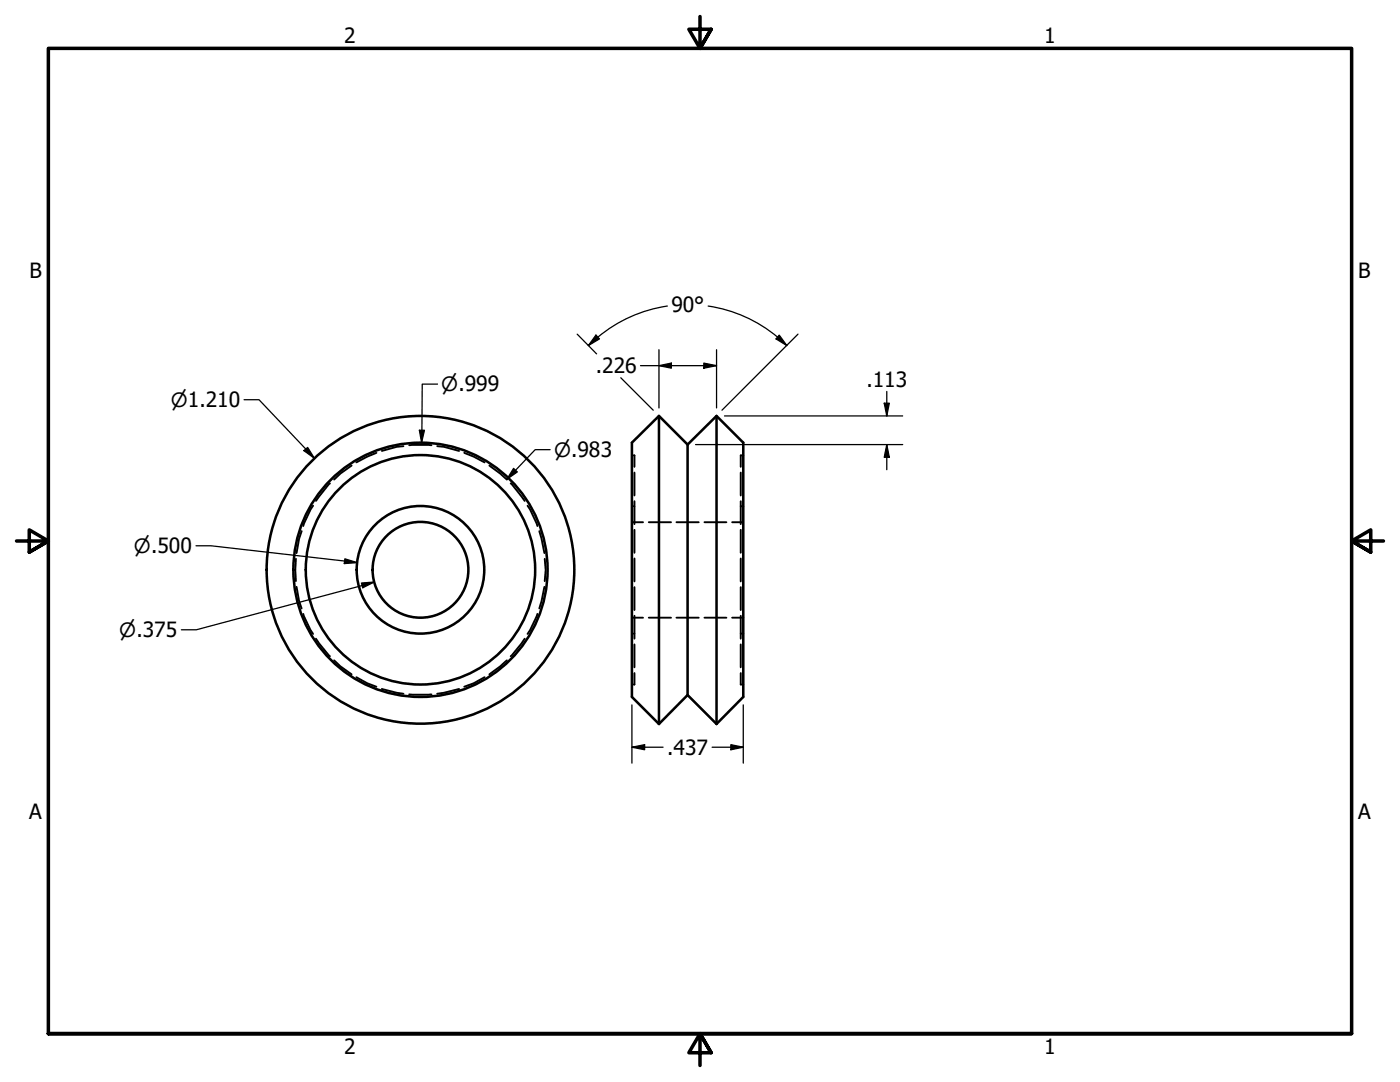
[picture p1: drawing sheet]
<svg xmlns="http://www.w3.org/2000/svg" width="279mm" height="216mm" viewBox="0 0 279 216" stroke-linecap="round" stroke-linejoin="round" font-family="sans-serif">
<!-- layer: Hidden (ANSI) -->
<g fill="none" stroke="#000" stroke-width=".38">
<path d="M65.8 96.5l-2.7 3.4M70.2 92.9l-2.3 1.6-1.2 1.2M75.1 90.4l-1.8 .7-2.2 1.2M80.5 89l-1.3 .2-3 .8M81.7 88.8h4.4M87.2 89l1.4 .2 3 .8M92.6 90.4l2 .7 2.1 1.2M97.7 92.9l2.1 1.6 1.4 1.2M101.9 96.5l2.8 3.4M126.1 90.9h.2M126.5 90.9h.1v2.3M126.6 94.3v4.6"/>
<path d="M147.8 94.3v4.6M148 90.9h-.2v2.3M148.1 90.9h.2M59.1 111.5l-.2 2.2 .2 2.3M59.2 117.1l.5 2.9 .5 1.4M60.2 106l-.5 1.5-.5 2.9M62.5 100.9l-.5 .8-1.5 3.3M105.3 100.9l.5 .8 1.5 3.3M107.6 106l1 4.4M108.6 117.1l-1 4.3M108.7 111.5l.2 2.2-.2 2.3M126.1 101h.2"/>
<path d="M126.1 104.2h2.2M126.5 101h.1M126.6 100v4.6M126.6 105.7v4.6M126.6 111.4v4.6M126.6 117.2v4.5M129.5 104.2h4.4M135 104.2h4.4M140.6 104.2h4.4M146.1 104.2h2.2M147.8 100v4.6M147.8 105.7v4.6"/>
<path d="M147.8 111.4v4.6M147.8 117.2v4.5M147.8 101h.2M148.1 101h.2M60.5 122.5l1.5 3.2 .5 .8M63.1 127.4l2.7 3.5M66.7 131.8l1.2 1.2 2.3 1.6M71.1 135.1l2.2 1.2 1.8 .7M76.2 137.5l3 .7 1.3 .2M81.7 138.6h4.4M91.6 137.5l-4.4 .9M96.7 135.1l-2.1 1.2-2 .7"/>
<path d="M101.2 131.8l-1.4 1.2-2.1 1.6M104.7 127.4l-2.8 3.5M107.3 122.5l-1.5 3.2-.5 .8M126.1 126.4h.2M126.1 136.6h.2M126.1 123.3h2.2M126.5 126.4h.1M126.6 122.9v4.5M126.6 128.6v4.6M126.6 134.3v2.3h-.1M129.5 123.3h4.4M135 123.3h4.4"/>
<path d="M140.6 123.3h4.4M146.1 123.3h2.2M147.8 122.9v4.5M147.8 128.6v4.6M147.8 134.3v2.3h.2M147.8 126.4h.2M148.1 126.4h.2M148.1 136.6h.2"/>
</g>
<!-- layer: Visible (ANSI) -->
<g fill="none" stroke="#000" stroke-width=".51">
<path d="M131.5 83v61.5M137.2 88.7l5.8-5.7 5.3 5.3v50.8l-5.3 5.4M137.2 88.7l-5.7-5.7-5.4 5.3v50.8l5.4 5.4M137.2 88.7v50M143 83v61.5M131.5 144.5l5.7-5.8 5.8 5.8"/>
<circle cx="83.9" cy="113.7" r="9.6"/>
<circle cx="83.9" cy="113.7" r="12.7"/>
<circle cx="83.9" cy="113.7" r="22.9"/>
<circle cx="83.9" cy="113.7" r="25.4"/>
<circle cx="83.9" cy="113.7" r="30.7"/>
</g>
<!-- layer: Border (ANSI) -->
<path d="M139.7 3.3v6.4l-2.2-3.9h4.4l-2.2 3.9 2.2-3.9M3.3 107.9h6.4l-3.9-2.2v4.5l3.9-2.3-3.9 2.3M276.1 107.9h-6.4l3.9-2.2v4.5l-3.9-2.3 3.9 2.3M9.7 206.2v-196.5h260v196.5h-260h260M141.9 210.1l-2.2-3.9 2.2 3.9h-4.4l2.2-3.9v6.4" fill="none" stroke="#000" stroke-width=".7"/>
<!-- layer: Dimension (ANSI) -->
<g fill="none" stroke="#000" stroke-width=".25">
<path d="M48.7 79.8h3l11 11.6M87.3 76.6h-3l-.2 11.7M115.2 66.7l3.9 3.9M118.9 66.9l.7 .7-2.2 1.4zM119.3 67.2l-1.9 1.8M123.9 75.4l6.5 6.5M127.8 73h15.2M131.5 73l2.5-.5v1zM131.5 69.8v11.6M133.2 61.1a28 28 0 0 0-13.9 6.2M140.5 72.5l2.5 .5-2.5 .5zM141.3 61.1a28 28 0 0 1 15.7 7.9"/>
<path d="M143 69.8v11.6M155.5 66.9l1.5 2.1-2.1-1.4zM159.3 66.7l-15.2 15.2M177 78.1v4.9M60.6 89.9l.8-.6 1.3 2.1zM83.7 85.9h1l-.6 2.4zM102.5 93.5l.8 .7-2.1 1.4zM109.8 89.7h-3l-5.6 5.9M138.8 88.7h41.3M144.6 83h35.5M176.5 80.5h1l-.5 2.5zM177 88.7l.5 2.5h-1z"/>
<path d="M177 88.7v5M39.1 108.9h3l29.2 3.4M68.8 111.5l2.5 .8-2.6 .2zM72.1 116.3l2.6-.2-2.3 1.2zM74.7 116.1l-35.5 9.6h-3M126.1 149.1l2.6-.5v1zM126.1 149.1h6.2M126.1 140.7v11.6M142.1 149.1h6.2M145.9 148.6l2.4 .5-2.4 .5zM148.3 140.7v11.6"/>
</g>
<g fill="#000">
<path d="M118.9 66.9l.7 .7-2.2 1.4z" fill-rule="evenodd"/>
<path d="M131.5 73l2.5-.5v1z" fill-rule="evenodd"/>
<path d="M140.5 72.5l2.5 .5-2.5 .5z" fill-rule="evenodd"/>
<path d="M155.5 66.9l1.5 2.1-2.1-1.4z" fill-rule="evenodd"/>
<path d="M60.6 89.9l.8-.6 1.3 2.1z" fill-rule="evenodd"/>
<path d="M83.7 85.9h1l-.6 2.4z" fill-rule="evenodd"/>
<path d="M102.5 93.5l.8 .7-2.1 1.4z" fill-rule="evenodd"/>
<path d="M176.5 80.5h1l-.5 2.5z" fill-rule="evenodd"/>
<path d="M177 88.7l.5 2.5h-1z" fill-rule="evenodd"/>
<path d="M68.8 111.5l2.5 .8-2.6 .2z" fill-rule="evenodd"/>
<path d="M72.1 116.3l2.6-.2-2.3 1.2z" fill-rule="evenodd"/>
<path d="M126.1 149.1l2.6-.5v1z" fill-rule="evenodd"/>
<path d="M145.9 148.6l2.4 .5-2.4 .5z" fill-rule="evenodd"/>
</g>
<g font-size="4.2">
<text x="68.7" y="8.6">2</text>
<text x="208.4" y="8.6">1</text>
<text x="5.9" y="55.5">B</text>
<text x="271.1" y="55.5">B</text>
<text x="134" y="62.2">90°</text>
<text x="118.9" y="74.5">.226</text>
<text x="172.9" y="77.2">.113</text>
<text x="133.2" y="150.6">.437</text>
<text x="5.8" y="163.4">A</text>
<text x="271" y="163.4">A</text>
<text x="68.7" y="210.3">2</text>
<text x="208.4" y="210.3">1</text>
</g>
<g font-size="3.9">
<text x="34.1" y="81.2">⌀1.210</text>
<text x="88.1" y="78.1">⌀.999</text>
<text x="110.6" y="91.2">⌀.983</text>
<text x="26.7" y="110.4">⌀.500</text>
<text x="23.8" y="127.1">⌀.375</text>
</g>
</svg>
